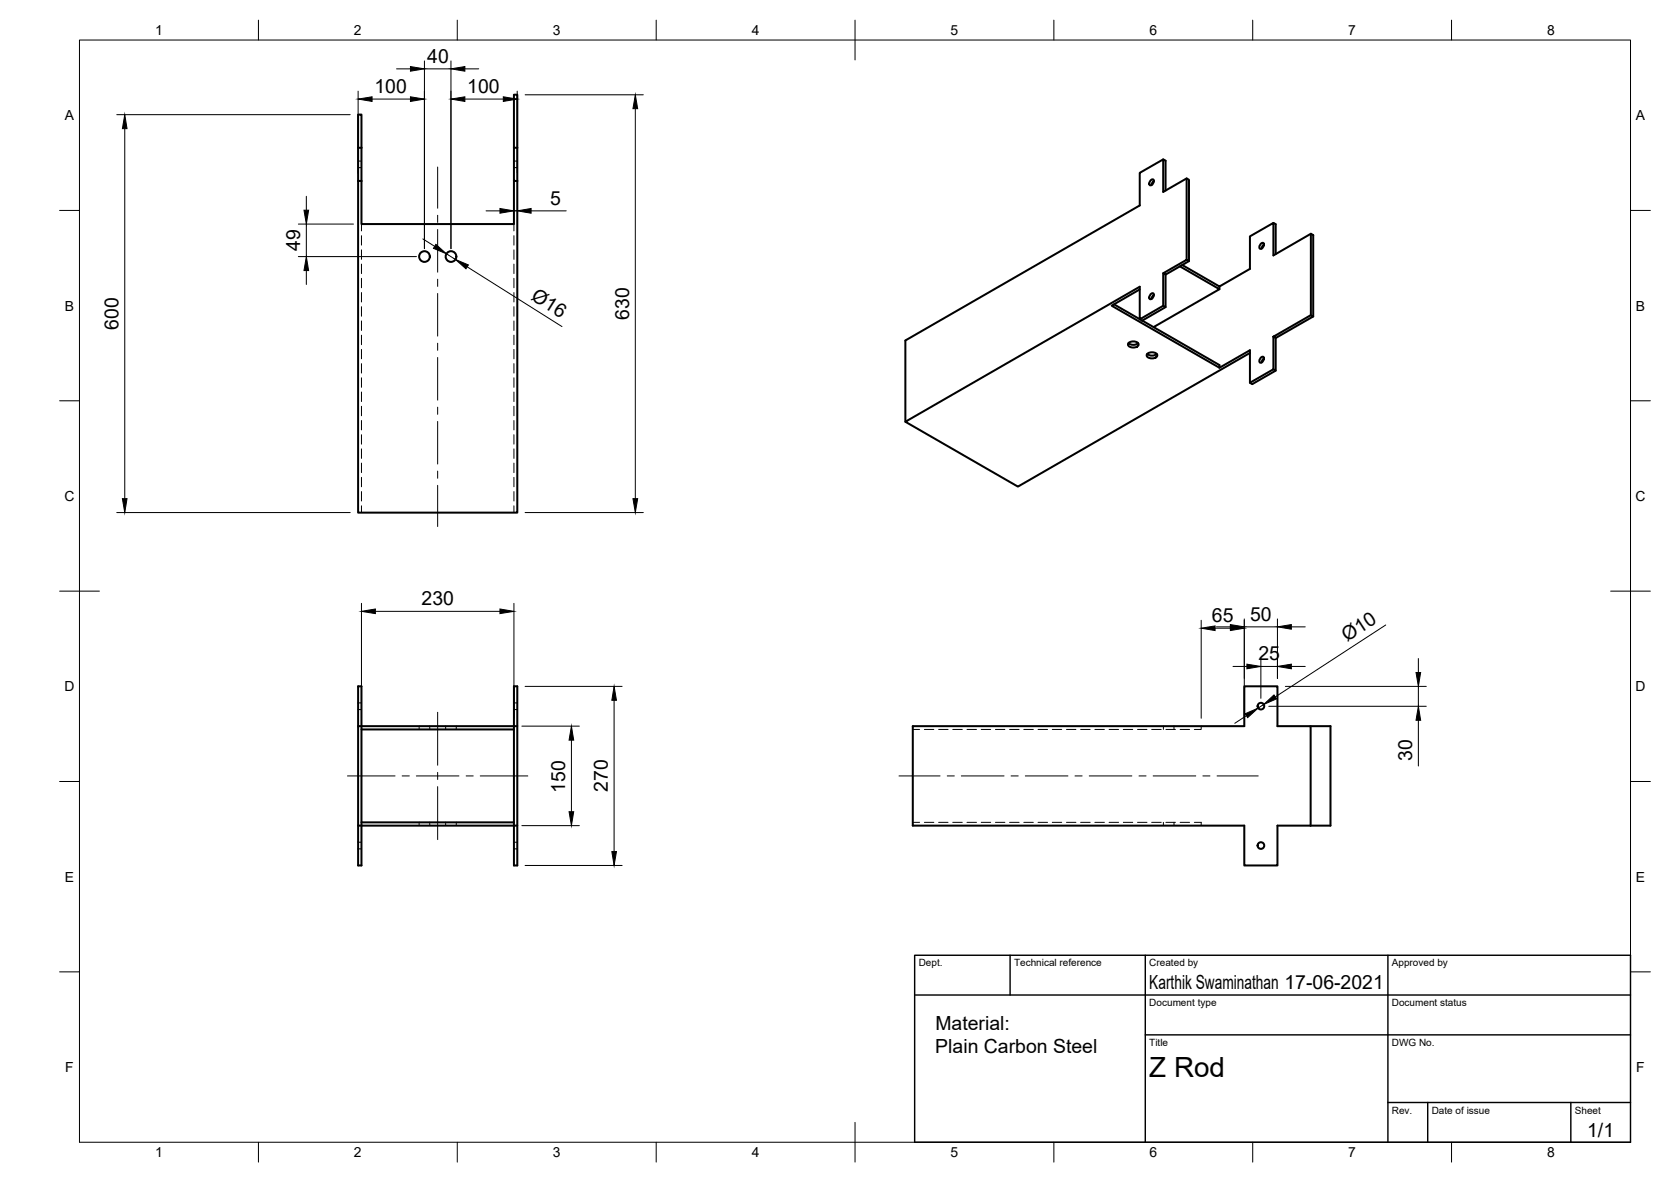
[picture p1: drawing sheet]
<svg xmlns="http://www.w3.org/2000/svg" width="420mm" height="297mm" viewBox="0 0 420 297" stroke-linecap="round" stroke-linejoin="round" font-family="sans-serif">
<!-- layer: Visible -->
<g fill="none" stroke="#000" stroke-width=".51">
<path d="M90 37.1v-8.3h.9v8.3M90 37.1v8.4M90 37.1h.9M90.9 37.1v8.4M129.2 37.1v-13.3h.9v13.3M130.1 37.1h-.9v8.4h.9M130.1 37.1v8.4M90 45.5v83.3h40.1v-83.3M90 45.5h.9M90.9 45.5v10.8h38.3v-10.8M289.3 45.3l.7-.2a.97 .97 0 0 1-.9 1.4l-.1-.3zM290.1 45.5l-.4 .4-.1 .6"/>
<path d="M292.5 40.1l.6 .3v7.5M298.4 44.8v20.5M320.2 56l.6 .4v7.4M329.6 58.7v20.5M280.1 76.5l6.5 3.7M286.6 72.7l-7.1 4.1 27.1 15.6 7.7-4.4v8.2l5.9-3.4v-8.2M289.3 73.9l.7-.2a.97 .97 0 0 1-.9 1.5l-.1-.4zM290.1 74.1l-.4 .4-.1 .6M292.5 68.7l5.9-3.4 .6 .3-5.9 3.4zM292.5 68.7v8.1l-5.9 3.4v-8.1l-59 33.9 28.3 16.3 58.4-33.6M292.5 76.8l.6 .4M293.1 69v8.2l-5.9 3.4-.6-.4"/>
<path d="M296.7 66.9l9.9 5.8-16.5 9.5M297.3 66.6l9.3 5.4 7.7-4.4v-8.2l5.9-3.4v8.2l9.4-5.5 .6 .4v20.4M299 65.6v-20.4l-.6-.4-5.9 3.4v-8.1l-5.9 3.3v8.2l-59 34v20.4M306.6 72v.7M317 61.3l.7-.2a.97 .97 0 0 1-.9 1.4l-.2-.4zM317.8 61.4l-.4 .5-.2 .6M283.7 86.3a1.66 1.66 0 0 1 2.6 .3 1.55 1.55 0 0 1-2.7 0zM283.8 86.2a1.9 1.9 0 0 0 2.4 0M287.2 80.6l19.4 11.1v.7M288.4 89a1.66 1.66 0 0 1 2.6 .3 1.55 1.55 0 0 1-2.7 0zM288.5 88.9a1.9 1.9 0 0 0 2.4 0M317 89.9l.7-.2a.97 .97 0 0 1-.9 1.4l-.2-.4z"/>
<path d="M317.8 90.1l-.4 .4-.2 .6M320.2 84.6l9.4-5.4 .6 .3-9.4 5.4zM320.2 92.8l.6 .3M320.8 84.9v8.2l-5.9 3.4-.6-.3M90 172.5h.9v45h-.9zM129.2 172.5h.9v45h-.9zM90 182.5h40.1M90.9 183.3h38.3M329.5 182.5h5v25h-13.3v10h-8.3v-10h-83.4v-25h83.4v-10h8.3v10h8.3v25M90 207.5h40.1M90.9 206.7h38.3"/>
<circle cx="106.7" cy="64.5" r="1.34"/>
<circle cx="113.4" cy="64.5" r="1.34"/>
<circle cx="317" cy="177.5" r=".84"/>
<circle cx="317" cy="212.5" r=".84"/>
</g>
<!-- layer: Hidden -->
<g fill="none" stroke="#000" stroke-width=".25">
<path d="M90 42.1h.9M90 40.5h.9M90.9 56.3v1.7M90.9 59.2v2.4M129.2 56.3v1.7M129.2 59.2v2.4M129.2 42.1h.9M129.2 40.5h.9M90.9 62.8v2.4M90.9 66.4v2.4M90.9 69.9v2.4M90.9 73.5v2.4"/>
<path d="M90.9 77.1v2.4M129.2 62.8v2.4M129.2 66.4v2.4M129.2 69.9v2.4M129.2 73.5v2.4M129.2 77.1v2.4M90.9 80.7v2.3M90.9 84.2v2.4M90.9 87.8v2.4M90.9 91.4v2.4M90.9 94.9v2.4M90.9 98.5v2.4"/>
<path d="M129.2 80.7v2.3M129.2 84.2v2.4M129.2 87.8v2.4M129.2 91.4v2.4M129.2 94.9v2.4M129.2 98.5v2.4M90.9 102.1v2.4M90.9 105.7v2.3M90.9 109.2v2.4M90.9 112.8v2.4M90.9 116.4v2.4M90.9 120v2.3"/>
<path d="M129.2 102.1v2.4M129.2 105.7v2.3M129.2 109.2v2.4M129.2 112.8v2.4M129.2 116.4v2.4M129.2 120v2.3M90.9 123.5v2.4M90.9 127.1v1.7M129.2 123.5v2.4M129.2 127.1v1.7M90 178.3h.9M90 176.6h.9"/>
<path d="M129.2 178.3h.9M129.2 176.6h.9M105.4 182.5v.8M108.1 182.5v.8M112.1 182.5v.8M114.7 182.5v.8M229.5 183.3h1.7M232.4 183.3h2.4M236 183.3h2.4M239.6 183.3h2.4M243.1 183.3h2.4M246.7 183.3h2.4"/>
<path d="M250.3 183.3h2.4M253.9 183.3h2.3M257.4 183.3h2.4M261 183.3h2.4M264.6 183.3h2.4M268.2 183.3h2.3M271.7 183.3h2.4M275.3 183.3h2.4M278.9 183.3h2.4M282.4 183.3h2.4M286 183.3h2.4M289.6 183.3h2.4"/>
<path d="M292.5 182.5v.8M293.2 183.3h2.4M295.2 182.5v.8M296.7 183.3h2.4M302 182.5v.8h-1.7M90 213.3h.9M90 211.7h.9M105.4 206.7v.8M108.1 206.7v.8M112.1 206.7v.8M114.7 206.7v.8M129.2 213.3h.9"/>
<path d="M129.2 211.7h.9M229.5 206.7h1.7M232.4 206.7h2.4M236 206.7h2.4M239.6 206.7h2.4M243.1 206.7h2.4M246.7 206.7h2.4M250.3 206.7h2.4M253.9 206.7h2.3M257.4 206.7h2.4M261 206.7h2.4M264.6 206.7h2.4"/>
<path d="M268.2 206.7h2.3M271.7 206.7h2.4M275.3 206.7h2.4M278.9 206.7h2.4M282.4 206.7h2.4M286 206.7h2.4M289.6 206.7h2.4M292.5 206.7v.8M293.2 206.7h2.4M295.2 206.7v.8M296.7 206.7h2.4M300.3 206.7h1.7v.8"/>
</g>
<!-- layer: Border -->
<g fill="none" stroke="#000" stroke-width=".25">
<path d="M20 10.1h390v276.9h-390zM65 5.1v5M115 5.1v5M165 5.1v5M215 5.1v10M265 5.1v5M315 5.1v5M365 5.1v5M15 52.9h5M410 52.9h5M15 100.7h5M410 100.7h5"/>
<path d="M15 148.6h10M405 148.6h10M15 196.4h5M410 196.4h5M15 244.2h5M410 244.2h5M65 287v5M115 287v5M165 287v5M215 282.1v9.9M265 287v5M315 287v5"/>
<path d="M365 287v5"/>
</g>
<!-- layer: TitleBlock -->
<path d="M230 240.1h180v46.9h-180zM230 250h180M254 240.1v9.9M288 240.1v46.9M349 240.1v46.9M288 260.1h122M349 277.1h61M359 277.1v9.9M395 277.1v9.9" fill="none" stroke="#000" stroke-width=".36"/>
<!-- layer: Dimensions -->
<g fill="none" stroke="#000" stroke-width=".25">
<path d="M99.7 17.3h3.5M106.7 15.3v47.2M106.7 17.3h6.7M113.4 15.3v47.2M116.9 17.3h3.5M29.4 28.8h58.7M31.4 32.3v93M90 22.9v20.6M93.6 24.9h9.6M116.9 24.9h9.7M130 22.9v20.6M132 23.8h29.8"/>
<path d="M159.7 27.3v98M75 56.3h13.9M77 49.3v3.5M77 56.3v8.2M122.2 53h3.5M129.2 53h.8M133.5 53h8.9M75 64.5h29.7M77 68v3.5M106.3 60l3 1.9M112.2 63.8l2.3 1.4M117.5 67.1l23.8 15"/>
<path d="M29.4 128.8h58.7M132 128.8h29.8M90.9 151.6v28.9M94.4 153.6h31.3M129.2 151.6v28.9M302 155.9v24.6M305.5 157.9h3.9M305.9 157.5h3.5M312.9 155.5v25M312.9 157.5h8.3M321.2 155.5v15M324.7 157.5h3.5"/>
<path d="M348.4 157.1l-27.7 18M132 172.5h24.4M154.4 176v38M310 167.5h3.5M313.4 179.9l-2.9 1.9M317 165.5v10M317 167.5h4.2M317.7 177l-1.4 1M319 177.5h39.6M323.2 172.5h35.4M324.7 167.5h3.5M356.6 165.5v3.5"/>
<path d="M356.6 172.5v5M131.2 182.5h14.5M143.7 186v18M356.6 181v11.5M131.2 207.5h14.5M132 217.5h24.4"/>
</g>
<g fill="#000" stroke="#000" stroke-width=".25">
<path d="M103.2 16.7l3.5 .6-3.5 .6zM113.4 17.3l3.5-.6v1.2zM31.4 28.8l.5 3.5h-1.1zM90 24.9l3.6-.6v1.2zM103.2 24.3l3.5 .6-3.5 .6zM113.4 24.9l3.5-.6v1.2zM126.6 24.3l3.4 .6-3.4 .6zM159.7 23.8l.6 3.5h-1.1zM76.4 52.8h1.2l-.6 3.5zM125.7 52.4l3.5 .6-3.5 .6zM130 53l3.5-.6v1.2zM77 64.5l.6 3.5h-1.2z"/>
<path d="M109.6 61.4l2.6 2.4-3.2-1.4zM114.5 65.2l3.3 1.4-.6 .9zM30.8 125.3h1.1l-.5 3.5zM159.2 125.3h1.1l-.6 3.5zM90.9 153.6l3.5-.6v1.2zM125.7 153l3.5 .6-3.5 .6zM302 157.9l3.5-.6v1.2zM309.4 157.3l3.5 .6-3.5 .6zM309.4 157l3.5 .5-3.5 .6zM321.2 157.5l3.5-.5v1.1zM154.4 172.5l.6 3.5h-1.2zM313.1 179.4l3.2-1.4-2.6 2.3z"/>
<path d="M313.5 166.9l3.5 .6-3.5 .6zM317.7 177l2.6-2.4 .7 1zM321.2 167.5l3.5-.6v1.2zM356 169h1.2l-.6 3.5zM143.7 182.5l.6 3.5h-1.2zM356.6 177.5l.6 3.5h-1.2zM143.1 204h1.2l-.6 3.5zM153.8 214h1.2l-.6 3.5z"/>
</g>
<!-- layer: Center Lines -->
<g fill="none" stroke="#000" stroke-width=".25">
<path d="M110 42v10.3M110 54.1v1.8M110 57.7v10.7M110 70.2v1.8M110 73.8v10.7M110 86.3v1.7M110 89.8v10.7M110 102.3v1.8M110 105.9v10.7M110 118.4v1.8M110 122v10.3M110 179v13.3"/>
<path d="M87.4 195h11.9M101.1 195h1.8M104.7 195h10.7M110 194.1v1.8M110 197.7v13.3M117.2 195h1.8M120.8 195h11.9M226 195h10.4M238.2 195h1.7M241.7 195h10.8M254.2 195h1.8M257.8 195h10.7"/>
<path d="M270.3 195h1.8M273.9 195h10.7M286.4 195h1.8M289.9 195h10.8M302.5 195h1.7M306 195h10.4"/>
</g>
<text font-size="7" x="289" y="270.6">Z Rod</text>
<g font-size="4.9">
<text x="107.4" y="15.8">40</text>
<text x="94.1" y="23.3">100</text>
<text x="117.5" y="23.3">100</text>
<text x="138.3" y="51.4">5</text>
<text x="75.5" y="63" transform="rotate(-90 75.5 63)">49</text>
<text x="133.3" y="75.1" transform="rotate(32 133.3 75.1)">Ø16</text>
<text x="29.8" y="82.9" transform="rotate(-90 29.8 82.9)">600</text>
<text x="158.2" y="80.4" transform="rotate(-90 158.2 80.4)">630</text>
<text x="106" y="152.1">230</text>
<text x="314.3" y="156">50</text>
<text x="304.7" y="156.3">65</text>
<text x="338.7" y="161.4" transform="rotate(-33 338.7 161.4)">Ø10</text>
<text x="316.4" y="165.9">25</text>
<text x="355.1" y="191.2" transform="rotate(-90 355.1 191.2)">30</text>
<text x="142.1" y="199.2" transform="rotate(-90 142.1 199.2)">150</text>
<text x="152.8" y="199" transform="rotate(-90 152.8 199)">270</text>
<text x="289" y="248.5">Karthik Swaminathan 17-06-2021</text>
<text x="235.2" y="258.8">Material:</text>
<text x="235.2" y="264.7">Plain Carbon Steel</text>
<text x="399.1" y="285.7">1/1</text>
</g>
<g font-size="3.5">
<text x="39" y="8.8">1</text>
<text x="89" y="8.8">2</text>
<text x="139" y="8.8">3</text>
<text x="189" y="8.8">4</text>
<text x="239" y="8.8">5</text>
<text x="289" y="8.8">6</text>
<text x="339" y="8.8">7</text>
<text x="389" y="8.8">8</text>
<text x="16.3" y="30.2">A</text>
<text x="411.3" y="30.2">A</text>
<text x="16.3" y="78">B</text>
<text x="411.3" y="78">B</text>
<text x="16.2" y="125.9">C</text>
<text x="411.2" y="125.9">C</text>
<text x="16.2" y="173.7">D</text>
<text x="411.2" y="173.7">D</text>
<text x="16.3" y="221.6">E</text>
<text x="411.3" y="221.6">E</text>
<text x="16.4" y="269.4">F</text>
<text x="411.4" y="269.4">F</text>
<text x="39" y="290.8">1</text>
<text x="89" y="290.8">2</text>
<text x="139" y="290.8">3</text>
<text x="189" y="290.8">4</text>
<text x="239" y="290.8">5</text>
<text x="289" y="290.8">6</text>
<text x="339" y="290.8">7</text>
<text x="389" y="290.8">8</text>
</g>
<g font-size="2.5">
<text x="231" y="242.9">Dept.</text>
<text x="255" y="242.9">Technical reference</text>
<text x="289" y="242.9">Created by</text>
<text x="350" y="242.9">Approved by</text>
<text x="289" y="252.8">Document type</text>
<text x="350" y="252.8">Document status</text>
<text x="289" y="262.9">Title</text>
<text x="350" y="262.9">DWG No.</text>
<text x="350" y="279.9">Rev.</text>
<text x="360" y="279.9">Date of issue</text>
<text x="396" y="279.9">Sheet</text>
</g>
</svg>
